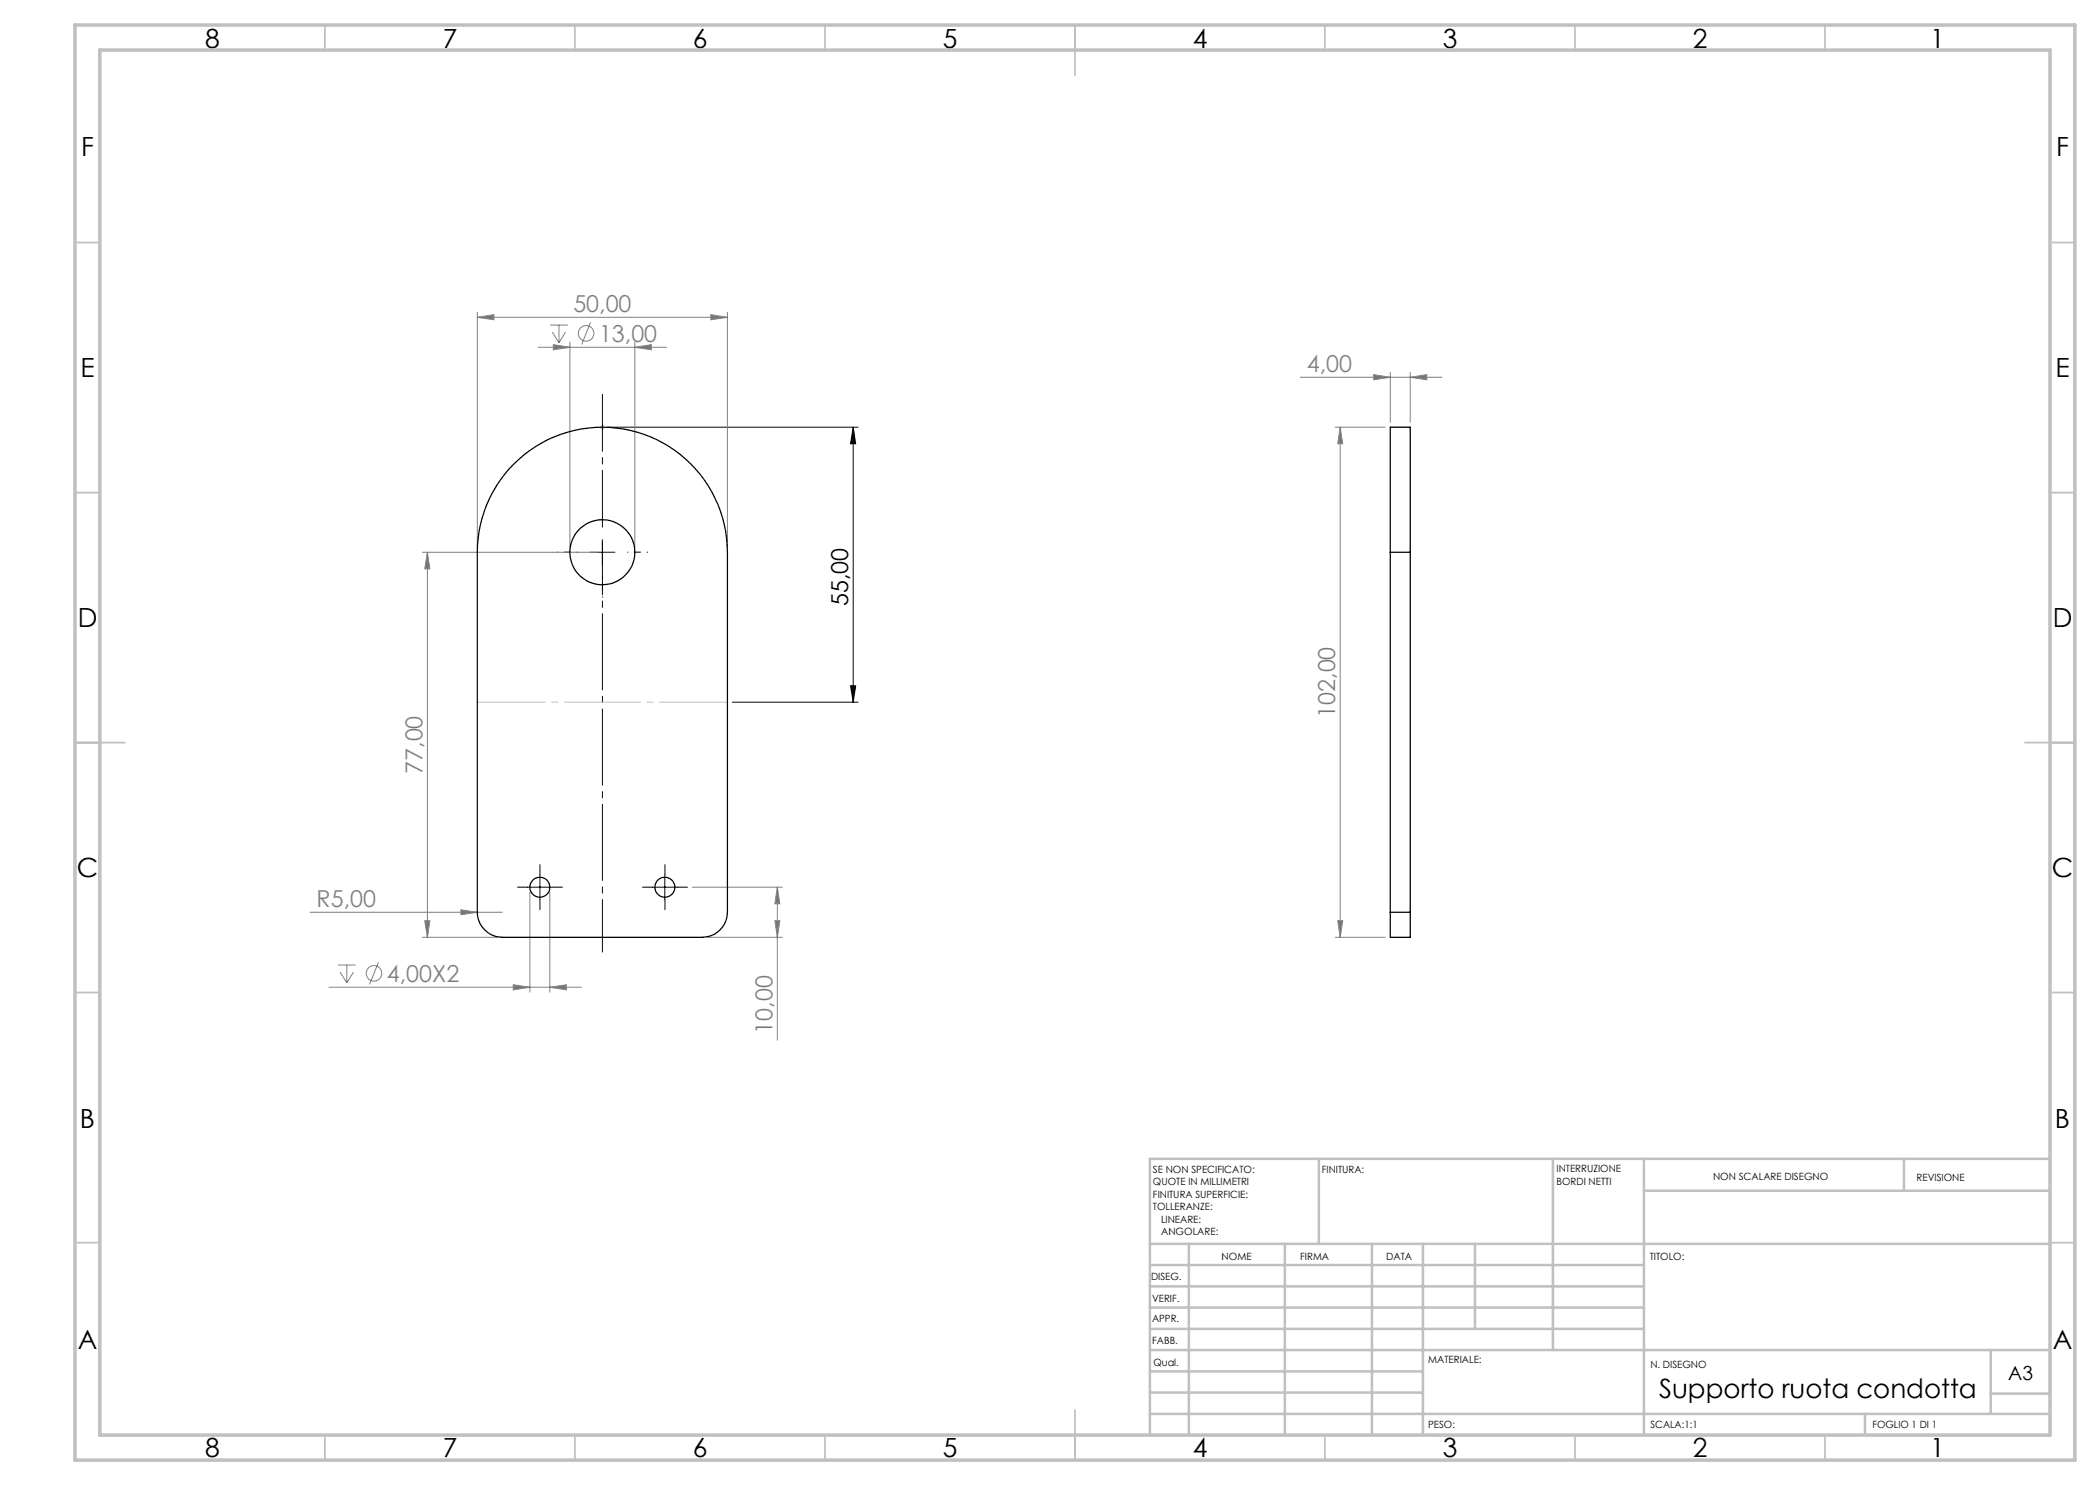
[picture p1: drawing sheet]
<svg xmlns="http://www.w3.org/2000/svg" width="420mm" height="297mm" viewBox="0 0 420 297" stroke-linecap="round" stroke-linejoin="round" font-family="sans-serif">
<g fill="none" stroke="#808080" stroke-width=".2">
<path d="M95.5 63.5l3.3-.6v1.1zM95.5 62.4v47.1M95.5 63.5h50M107.6 69.5h25.7M110 65h3.6M110.5 66.4l1.3 2.2M110.7 68.9l3.3 .6-3.3 .5zM111.8 65v3.6M113.1 66.4l-1.3 2.2M114 68.4v41.1M118.1 64.4l-1.8 4.5M127 69.5l3.3-.6v1.1z"/>
<path d="M127 68.4v41.1M142.2 62.9l3.3 .6-3.3 .5zM145.5 62.4v47.1M260.1 75.5h28.3M274.7 74.9l3.4 .6-3.4 .4zM278.1 74.5v10M282 75.5l3.4-.6v1zM282 74.5v10M267.1 85.4h9.9M268 85.4v102.1M268 85.4l.5 3.4h-1zM84.5 110.5h35"/>
<path d="M85.5 110.5v77M85.5 110.5l.5 3.3h-1.1zM106 178.5v19.9M110 178.5v19.9M138.5 177.4h18M155.5 177.4v30.6M155.5 177.4l.5 3.4h-1zM62 182.5h38.5M65.8 197.4h50.5M67.6 193h3.5M68 194.4l1.4 2.2M69.4 193v3.6"/>
<path d="M70.7 194.4l-1.3 2.2M75.7 192.4l-1.8 4.5M84.5 187.5h15M84.9 184.1h1.1l-.5 3.4zM92.2 182l3.3 .5-3.3 .4zM102.7 197l3.3 .4-3.3 .6zM110 197.4l3.3-.4v1zM141.5 187.5h15M155 184.1h1l-.5 3.4zM267.1 187.5h9.9M267.5 184.1h1l-.5 3.4z"/>
<circle cx="117.2" cy="66.7" r="1.55"/>
<circle cx="74.8" cy="194.7" r="1.56"/>
</g>
<path d="M121.5 85.4h50.1M170.6 85.4v55M170.6 85.4l.5 3.4h-1zM118 110.5h5M120.5 107.9v5.1M170.1 137.2h1l-.5 3.2zM146.5 140.4h25.1M105.5 177.4h5M108 174.9v5M130.5 177.4h5M133 174.9v5" fill="none" stroke="#000" stroke-width=".2"/>
<path d="M120 85.4h1M120.1 85.1l.7 .7M120.5 84.9v1M120.8 85.1l-.7 .7" fill="none" stroke="#c0c0c0" stroke-width=".2"/>
<path d="M120.5 108.4v82" fill="none" stroke="#000" stroke-width=".2" stroke-dasharray="15.2 1.3 1.3 1.3" stroke-dashoffset="4.7"/>
<path d="M120.5 105.4v-26.5" fill="none" stroke="#000" stroke-width=".2" stroke-dasharray="15.2 1.3 1.3 1.3" stroke-dashoffset="3.9"/>
<path d="M115.5 110.4h-4M120.5 115.4v4M125.5 110.4h4" fill="none" stroke="#000" stroke-width=".2" stroke-dasharray="15.2 1.3 1.3 1.3" stroke-dashoffset="15.1"/>
<path d="M105.5 177.4h-2M108 174.9v-2M108 179.9v2M110.5 177.4h2M130.5 177.4h-2M133 174.9v-2M133 179.9v2M135.5 177.4h2" fill="none" stroke="#000" stroke-width=".2" stroke-dasharray="15.2 1.3 1.3 1.3"/>
<path d="M95.5 140.4h50" fill="none" stroke="#c0c0c0" stroke-width=".2" stroke-dasharray="15.2 1.3 1.3 1.3" stroke-dashoffset="1.7"/>
<g fill="none" stroke="#c0c0c0" stroke-width=".35">
<path d="M65 5v5M115 5v5M165 5v5M215 5v10M265 5v5M315 5v5M365 5v5M15 48.5h5M410 48.5h5M15 98.5h5M410 98.5h5M15 148.5h10"/>
<path d="M405 148.5h10M15 198.5h5M410 198.5h5M15 248.5h5M410 248.5h5M65 287v5M115 287v5M165 287v5M215 282v10M265 287v5M315 287v5M365 287v5"/>
</g>
<g fill="none" stroke="#c0c0c0" stroke-width=".5">
<path d="M263.8 231.8v17M310.6 231.8v38.2M328.8 231.8v55.2M328.8 238.2h81.2M380.8 231.8v6.4M410 231.8h-180v55.2M230 248.8h180M230 257.3h98.8M230 253h98.8M237.8 248.8v38.2M257 248.8v38.2M274.4 248.8v38.2"/>
<path d="M284.6 248.8v38.2M295 248.8v17M230 265.8h98.8M230 261.5h98.8M230 278.5h54.6M230 274.3h54.6M230 270h180M398.1 270v12.8M398.1 278.7h11.9M230 282.8h180M373 282.8v4.2"/>
</g>
<path d="M15 5h400v287h-400zM20 10h390v277h-390z" fill="none" stroke="#c0c0c0" stroke-width=".7"/>
<path d="M170.6 85.4l.5 3.4h-1zM170.1 137.2h1l-.5 3.2z" fill="#000"/>
<g fill="#808080">
<path d="M92.2 182l3.3 .5-3.3 .4z"/>
<path d="M282 75.5l3.4-.6v1zM274.7 74.9l3.4 .6-3.4 .4z"/>
<path d="M110.7 68.9l3.3 .6-3.3 .5zM127 69.5l3.3-.6v1.1zM102.7 197l3.3 .4-3.3 .6zM110 197.4l3.3-.4v1z"/>
<path d="M95.5 63.5l3.3-.6v1.1zM142.2 62.9l3.3 .6-3.3 .5z"/>
<path d="M84.9 184.1h1.1l-.5 3.4zM85.5 110.5l.5 3.3h-1.1z"/>
<path d="M155.5 177.4l.5 3.4h-1zM155 184.1h1l-.5 3.4zM268 85.4l.5 3.4h-1zM267.5 184.1h1l-.5 3.4z"/>
</g>
<g fill="none" stroke="#000" stroke-width=".25">
<path d="M102.8 92.8a25 25 0 0 1 27.2-5.4 25 25 0 0 1 15.5 23.1v72a5.1 5.1 0 0 1-5 5h-40a5.1 5.1 0 0 1-5-5v-72a25 25 0 0 1 7.3-17.7zM278.1 110.5v-25.1h3.9v25.1M278.1 110.5h3.9M278.1 110.5v72M282 110.5v72M278.1 182.5v5h3.9v-5M278.1 182.5h3.9"/>
<circle cx="120.5" cy="110.5" r="6.5"/>
<circle cx="108" cy="177.4" r="2"/>
<circle cx="133" cy="177.4" r="2"/>
</g>
<g font-size="5.3">
<text x="41" y="9.5">8</text>
<text x="88.5" y="9.5">7</text>
<text x="138.5" y="9.5">6</text>
<text x="188.5" y="9.5">5</text>
<text x="238.5" y="9.5">4</text>
<text x="288.5" y="9.5">3</text>
<text x="338.5" y="9.5">2</text>
<text x="386" y="9.5">1</text>
<text x="16.2" y="31.2">F</text>
<text x="411.2" y="31.2">F</text>
<text x="16.1" y="75.5">E</text>
<text x="411.1" y="75.5">E</text>
<text x="15.5" y="125.5">D</text>
<text x="410.5" y="125.5">D</text>
<text x="15.4" y="175.5">C</text>
<text x="410.4" y="175.5">C</text>
<text x="16" y="225.5">B</text>
<text x="411" y="225.5">B</text>
<text x="15.5" y="269.7">A</text>
<text x="410.5" y="269.7">A</text>
<text x="331.8" y="279.5">Supporto ruota condotta</text>
<text x="41" y="291.5">8</text>
<text x="88.5" y="291.5">7</text>
<text x="138.5" y="291.5">6</text>
<text x="188.5" y="291.5">5</text>
<text x="238.5" y="291.5">4</text>
<text x="288.5" y="291.5">3</text>
<text x="338.5" y="291.5">2</text>
<text x="386" y="291.5">1</text>
</g>
<g font-size="4.7" fill="#808080">
<text x="114.7" y="62.4">50,00</text>
<text x="119.8" y="68.4">13,00</text>
<text x="261.4" y="74.4">4,00</text>
<text x="267" y="143.5" transform="rotate(-90 267 143.5)">102,00</text>
<text x="84.5" y="154.8" transform="rotate(-90 84.5 154.8)">77,00</text>
<text x="63.3" y="181.4">R5,00</text>
<text x="77.4" y="196.4">4,00X2</text>
<text x="154.5" y="206.7" transform="rotate(-90 154.5 206.7)">10,00</text>
</g>
<text font-size="4.7" x="169.6" y="121.2" transform="rotate(-90 169.6 121.2)">55,00</text>
<text font-size="3.9" x="401.6" y="276">A3</text>
<g font-size="2">
<text x="230.6" y="234.6">SE NON SPECIFICATO:</text>
<text x="230.6" y="237.1">QUOTE IN MILLIMETRI</text>
<text x="230.6" y="239.6">FINITURA SUPERFICIE:</text>
<text x="264.4" y="234.6">FINITURA:</text>
<text x="311.3" y="234.5">INTERRUZIONE</text>
<text x="311.3" y="237">BORDI NETTI</text>
<text x="342.6" y="236">NON SCALARE DISEGNO</text>
<text x="383.3" y="236.2">REVISIONE</text>
<text x="230.6" y="242.1">TOLLERANZE:</text>
<text x="232.2" y="244.6">LINEARE:</text>
<text x="232.2" y="247.1">ANGOLARE:</text>
<text x="244.3" y="252">NOME</text>
<text x="260" y="251.9">FIRMA</text>
<text x="277.2" y="251.9">DATA</text>
<text x="330" y="251.9">TITOLO:</text>
<text x="230.2" y="256.1">DISEG.</text>
<text x="230.4" y="260.3">VERIF.</text>
<text x="230.4" y="264.4">APPR.</text>
<text x="230.5" y="268.8">FABB.</text>
<text x="230.7" y="273.1">Qual.</text>
<text x="285.7" y="272.5">MATERIALE:</text>
<text x="330.1" y="273.6">N. DISEGNO</text>
<text x="285.6" y="285.5">PESO:</text>
<text x="330.1" y="285.6">SCALA:1:1</text>
<text x="374.5" y="285.6">FOGLIO 1 DI 1</text>
</g>
</svg>
